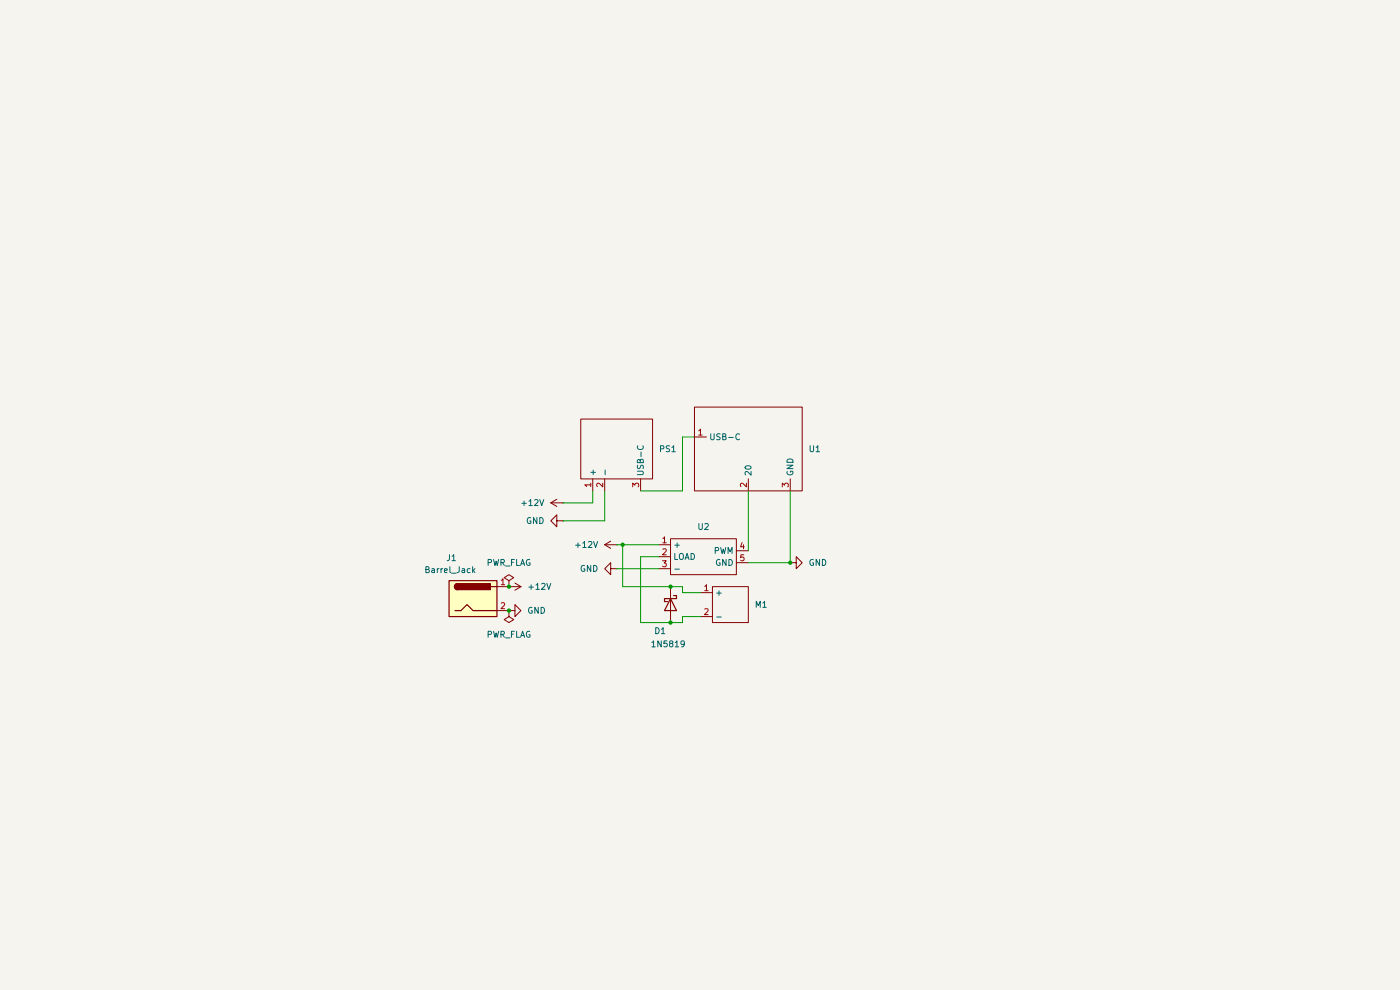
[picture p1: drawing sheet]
(kicad_sch
 (version 20260306)
 (generator "eeschema")
 (generator_version "10.0")
 (paper "A4")
 (lib_symbols
  (symbol "Connector:Barrel_Jack"
   (pin_names
    (offset 1.016)) (exclude_from_sim no) (in_bom yes) (on_board yes)
   (in_pos_files yes)
   (duplicate_pin_numbers_are_jumpers no)
   (property "Reference" "J" (at 0 5.334 0) (show_name no) (do_not_autoplace no) (effects (font (size 1.27 1.27))))
   (property "Value" "Barrel_Jack" (at 0 -5.08 0) (show_name no) (do_not_autoplace no) (effects (font (size 1.27 1.27))))
   (property "Footprint" "" (at 1.27 -1.016 0) (show_name no) (do_not_autoplace no) (hide yes) (effects (font (size 1.27 1.27))))
   (property "Datasheet" "" (at 1.27 -1.016 0) (show_name no) (do_not_autoplace no) (hide yes) (effects (font (size 1.27 1.27))))
   (property "Description" "DC Barrel Jack" (at 0 0 0) (show_name no) (do_not_autoplace no) (hide yes) (effects (font (size 1.27 1.27))))
   (symbol "Barrel_Jack_0_1"
    (rectangle (start -5.08 3.81) (end 5.08 -3.81) (stroke (width 0.254) (type default)) (fill (type background)))
    (polyline (pts (xy -3.81 -2.54) (xy -2.54 -2.54) (xy -1.27 -1.27) (xy 0 -2.54) (xy 2.54 -2.54) (xy 5.08 -2.54)) (stroke (width 0.254) (type default)) (fill (type none)))
    (arc (start -3.302 1.905) (mid -3.9343 2.54) (end -3.302 3.175) (stroke (width 0.254) (type default)) (fill (type none)))
    (arc (start -3.302 1.905) (mid -3.9343 2.54) (end -3.302 3.175) (stroke (width 0.254) (type default)) (fill (type outline)))
    (rectangle (start 3.683 3.175) (end -3.302 1.905) (stroke (width 0.254) (type default)) (fill (type outline)))
    (polyline (pts (xy 5.08 2.54) (xy 3.81 2.54)) (stroke (width 0.254) (type default)) (fill (type none))))
   (symbol "Barrel_Jack_1_1"
    (pin passive line (at 7.62 2.54 180) (length 2.54) (name "" (effects (font (size 1.27 1.27)))) (number "1" (effects (font (size 1.27 1.27)))))
    (pin passive line (at 7.62 -2.54 180) (length 2.54) (name "" (effects (font (size 1.27 1.27)))) (number "2" (effects (font (size 1.27 1.27))))))
   (embedded_fonts no))
  (symbol "Diode:1N5819"
   (pin_numbers (hide yes))
   (pin_names
    (offset 1.016) (hide yes)) (exclude_from_sim no) (in_bom yes) (on_board yes)
   (in_pos_files yes)
   (duplicate_pin_numbers_are_jumpers no)
   (property "Reference" "D" (at 0 2.54 0) (show_name no) (do_not_autoplace no) (effects (font (size 1.27 1.27))))
   (property "Value" "1N5819" (at 0 -2.54 0) (show_name no) (do_not_autoplace no) (effects (font (size 1.27 1.27))))
   (property "Footprint" "Diode_THT:D_DO-41_SOD81_P10.16mm_Horizontal" (at 0 -4.445 0) (show_name no) (do_not_autoplace no) (hide yes) (effects (font (size 1.27 1.27))))
   (property "Datasheet" "http://www.vishay.com/docs/88525/1n5817.pdf" (at 0 0 0) (show_name no) (do_not_autoplace no) (hide yes) (effects (font (size 1.27 1.27))))
   (property "Description" "40V 1A Schottky Barrier Rectifier Diode, DO-41" (at 0 0 0) (show_name no) (do_not_autoplace no) (hide yes) (effects (font (size 1.27 1.27))))
   (symbol "1N5819_0_1"
    (polyline (pts (xy -1.905 0.635) (xy -1.905 1.27) (xy -1.27 1.27) (xy -1.27 -1.27) (xy -0.635 -1.27) (xy -0.635 -0.635)) (stroke (width 0.254) (type default)) (fill (type none)))
    (polyline (pts (xy 1.27 1.27) (xy 1.27 -1.27) (xy -1.27 0) (xy 1.27 1.27)) (stroke (width 0.254) (type default)) (fill (type none)))
    (polyline (pts (xy 1.27 0) (xy -1.27 0)) (stroke (width 0) (type default)) (fill (type none))))
   (symbol "1N5819_1_1"
    (pin passive line (at -3.81 0 0) (length 2.54) (name "K" (effects (font (size 1.27 1.27)))) (number "1" (effects (font (size 1.27 1.27)))))
    (pin passive line (at 3.81 0 180) (length 2.54) (name "A" (effects (font (size 1.27 1.27)))) (number "2" (effects (font (size 1.27 1.27))))))
   (embedded_fonts no))
  (symbol "power:+12V"
   (power global)
   (pin_numbers (hide yes))
   (pin_names
    (offset 0) (hide yes)) (exclude_from_sim no) (in_bom yes) (on_board yes)
   (in_pos_files yes)
   (duplicate_pin_numbers_are_jumpers no)
   (property "Reference" "#PWR" (at 0 -3.81 0) (show_name no) (do_not_autoplace no) (hide yes) (effects (font (size 1.27 1.27))))
   (property "Value" "+12V" (at 0 3.556 0) (show_name no) (do_not_autoplace no) (effects (font (size 1.27 1.27))))
   (property "Footprint" "" (at 0 0 0) (show_name no) (do_not_autoplace no) (hide yes) (effects (font (size 1.27 1.27))))
   (property "Datasheet" "" (at 0 0 0) (show_name no) (do_not_autoplace no) (hide yes) (effects (font (size 1.27 1.27))))
   (property "Description" "Power symbol creates a global label with name \"+12V\"" (at 0 0 0) (show_name no) (do_not_autoplace no) (hide yes) (effects (font (size 1.27 1.27))))
   (symbol "+12V_0_1"
    (polyline (pts (xy -0.762 1.27) (xy 0 2.54)) (stroke (width 0) (type default)) (fill (type none)))
    (polyline (pts (xy 0 2.54) (xy 0.762 1.27)) (stroke (width 0) (type default)) (fill (type none)))
    (polyline (pts (xy 0 0) (xy 0 2.54)) (stroke (width 0) (type default)) (fill (type none))))
   (symbol "+12V_1_1"
    (pin power_in line (at 0 0 90) (length 0) (name "" (effects (font (size 1.27 1.27)))) (number "1" (effects (font (size 1.27 1.27))))))
   (embedded_fonts no))
  (symbol "power:GND"
   (power global)
   (pin_numbers (hide yes))
   (pin_names
    (offset 0) (hide yes)) (exclude_from_sim no) (in_bom yes) (on_board yes)
   (in_pos_files yes)
   (duplicate_pin_numbers_are_jumpers no)
   (property "Reference" "#PWR" (at 0 -6.35 0) (show_name no) (do_not_autoplace no) (hide yes) (effects (font (size 1.27 1.27))))
   (property "Value" "GND" (at 0 -3.81 0) (show_name no) (do_not_autoplace no) (effects (font (size 1.27 1.27))))
   (property "Footprint" "" (at 0 0 0) (show_name no) (do_not_autoplace no) (hide yes) (effects (font (size 1.27 1.27))))
   (property "Datasheet" "" (at 0 0 0) (show_name no) (do_not_autoplace no) (hide yes) (effects (font (size 1.27 1.27))))
   (property "Description" "Power symbol creates a global label with name \"GND\" , ground" (at 0 0 0) (show_name no) (do_not_autoplace no) (hide yes) (effects (font (size 1.27 1.27))))
   (symbol "GND_0_1"
    (polyline (pts (xy 0 0) (xy 0 -1.27) (xy 1.27 -1.27) (xy 0 -2.54) (xy -1.27 -1.27) (xy 0 -1.27)) (stroke (width 0) (type default)) (fill (type none))))
   (symbol "GND_1_1"
    (pin power_in line (at 0 0 270) (length 0) (name "" (effects (font (size 1.27 1.27)))) (number "1" (effects (font (size 1.27 1.27))))))
   (embedded_fonts no))
  (symbol "power:PWR_FLAG"
   (power global)
   (pin_numbers (hide yes))
   (pin_names
    (offset 0) (hide yes)) (exclude_from_sim no) (in_bom yes) (on_board yes)
   (in_pos_files yes)
   (duplicate_pin_numbers_are_jumpers no)
   (property "Reference" "#FLG" (at 0 1.905 0) (show_name no) (do_not_autoplace no) (hide yes) (effects (font (size 1.27 1.27))))
   (property "Value" "PWR_FLAG" (at 0 3.81 0) (show_name no) (do_not_autoplace no) (effects (font (size 1.27 1.27))))
   (property "Footprint" "" (at 0 0 0) (show_name no) (do_not_autoplace no) (hide yes) (effects (font (size 1.27 1.27))))
   (property "Datasheet" "" (at 0 0 0) (show_name no) (do_not_autoplace no) (hide yes) (effects (font (size 1.27 1.27))))
   (property "Description" "Special symbol for telling ERC where power comes from" (at 0 0 0) (show_name no) (do_not_autoplace no) (hide yes) (effects (font (size 1.27 1.27))))
   (symbol "PWR_FLAG_0_0"
    (pin power_out line (at 0 0 90) (length 0) (name "" (effects (font (size 1.27 1.27)))) (number "1" (effects (font (size 1.27 1.27))))))
   (symbol "PWR_FLAG_0_1"
    (polyline (pts (xy 0 0) (xy 0 1.27) (xy -1.016 1.905) (xy 0 2.54) (xy 1.016 1.905) (xy 0 1.27)) (stroke (width 0) (type default)) (fill (type none))))
   (embedded_fonts no))
  (symbol "zahradnik:ESP32-C6_16MB_Flash_WiFi_Bluetooth_IoT_modul" (exclude_from_sim no) (in_bom yes) (on_board yes)
   (in_pos_files yes)
   (duplicate_pin_numbers_are_jumpers no)
   (property "Reference" "U" (at -5.334 4.064 0) (show_name no) (do_not_autoplace no) (effects (font (size 1.27 1.27))))
   (property "Value" "" (at 0 0 0) (show_name no) (do_not_autoplace no) (effects (font (size 1.27 1.27))))
   (property "Footprint" "" (at 0 0 0) (show_name no) (do_not_autoplace no) (hide yes) (effects (font (size 1.27 1.27))))
   (property "Datasheet" "" (at 0 0 0) (show_name no) (do_not_autoplace no) (hide yes) (effects (font (size 1.27 1.27))))
   (property "Description" "" (at 0 0 0) (show_name no) (do_not_autoplace no) (hide yes) (effects (font (size 1.27 1.27))))
   (symbol "ESP32-C6_16MB_Flash_WiFi_Bluetooth_IoT_modul_0_1"
    (rectangle (start -8.89 11.43) (end 8.89 -11.43) (stroke (width 0) (type default)) (fill (type none))))
   (symbol "ESP32-C6_16MB_Flash_WiFi_Bluetooth_IoT_modul_1_1"
    (pin power_in line (at -2.54 -11.43 90) (length 2.54) (name "USB-C" (effects (font (size 1.27 1.27)))) (number "1" (effects (font (size 1.27 1.27)))))
    (pin bidirectional line (at 8.89 0 180) (length 2.54) (name "20" (effects (font (size 1.27 1.27)))) (number "2" (effects (font (size 1.27 1.27)))))
    (pin power_in line (at 8.89 8.89 180) (length 2.54) (name "GND" (effects (font (size 1.27 1.27)))) (number "3" (effects (font (size 1.27 1.27))))))
   (embedded_fonts no))
  (symbol "zahradnik:PWM_MOSFET_modul_LR7843,_30VDC_161A" (exclude_from_sim no) (in_bom yes) (on_board yes)
   (in_pos_files yes)
   (duplicate_pin_numbers_are_jumpers no)
   (property "Reference" "U" (at 0 0 0) (show_name no) (do_not_autoplace no) (effects (font (size 1.27 1.27))))
   (property "Value" "" (at 0 0 0) (show_name no) (do_not_autoplace no) (effects (font (size 1.27 1.27))))
   (property "Footprint" "" (at 0 0 0) (show_name no) (do_not_autoplace no) (hide yes) (effects (font (size 1.27 1.27))))
   (property "Datasheet" "" (at 0 0 0) (show_name no) (do_not_autoplace no) (hide yes) (effects (font (size 1.27 1.27))))
   (property "Description" "" (at 0 0 0) (show_name no) (do_not_autoplace no) (hide yes) (effects (font (size 1.27 1.27))))
   (symbol "PWM_MOSFET_modul_LR7843,_30VDC_161A_0_1"
    (rectangle (start -6.35 3.81) (end 7.62 -3.81) (stroke (width 0) (type default)) (fill (type none))))
   (symbol "PWM_MOSFET_modul_LR7843,_30VDC_161A_1_1"
    (pin passive line (at -8.89 2.54 0) (length 2.54) (name "+" (effects (font (size 1.27 1.27)))) (number "1" (effects (font (size 1.27 1.27)))))
    (pin passive line (at -8.89 0 0) (length 2.54) (name "LOAD" (effects (font (size 1.27 1.27)))) (number "2" (effects (font (size 1.27 1.27)))))
    (pin passive line (at -8.89 -2.54 0) (length 2.54) (name "-" (effects (font (size 1.27 1.27)))) (number "3" (effects (font (size 1.27 1.27)))))
    (pin input line (at 10.16 1.27 180) (length 2.54) (name "PWM" (effects (font (size 1.27 1.27)))) (number "4" (effects (font (size 1.27 1.27)))))
    (pin passive line (at 10.16 -1.27 180) (length 2.54) (name "GND" (effects (font (size 1.27 1.27)))) (number "5" (effects (font (size 1.27 1.27))))))
   (embedded_fonts no))
  (symbol "zahradnik:Step-down_converter_12V-5V/3A,_USB-C" (exclude_from_sim no) (in_bom yes) (on_board yes)
   (in_pos_files yes)
   (duplicate_pin_numbers_are_jumpers no)
   (property "Reference" "PS" (at 0 0 0) (show_name no) (do_not_autoplace no) (effects (font (size 1.27 1.27))))
   (property "Value" "" (at 0 0 0) (show_name no) (do_not_autoplace no) (effects (font (size 1.27 1.27))))
   (property "Footprint" "" (at 0 0 0) (show_name no) (do_not_autoplace no) (hide yes) (effects (font (size 1.27 1.27))))
   (property "Datasheet" "" (at 0 0 0) (show_name no) (do_not_autoplace no) (hide yes) (effects (font (size 1.27 1.27))))
   (property "Description" "" (at 0 0 0) (show_name no) (do_not_autoplace no) (hide yes) (effects (font (size 1.27 1.27))))
   (symbol "Step-down_converter_12V-5V/3A,_USB-C_0_1"
    (rectangle (start -7.62 6.35) (end 7.62 -6.35) (stroke (width 0) (type default)) (fill (type none))))
   (symbol "Step-down_converter_12V-5V/3A,_USB-C_1_1"
    (pin power_in line (at -5.08 -8.89 90) (length 2.54) (name "+" (effects (font (size 1.27 1.27)))) (number "1" (effects (font (size 1.27 1.27)))))
    (pin power_in line (at -2.54 -8.89 90) (length 2.54) (name "-" (effects (font (size 1.27 1.27)))) (number "2" (effects (font (size 1.27 1.27)))))
    (pin power_out line (at 5.08 -8.89 90) (length 2.54) (name "USB-C" (effects (font (size 1.27 1.27)))) (number "3" (effects (font (size 1.27 1.27))))))
   (embedded_fonts no))
  (symbol "zahradnik:pump_AD20P-1230E,_240l/h,_12V" (exclude_from_sim no) (in_bom yes) (on_board yes)
   (in_pos_files yes)
   (duplicate_pin_numbers_are_jumpers no)
   (property "Reference" "M" (at 0 0 0) (show_name no) (do_not_autoplace no) (effects (font (size 1.27 1.27))))
   (property "Value" "" (at 0 0 0) (show_name no) (do_not_autoplace no) (effects (font (size 1.27 1.27))))
   (property "Footprint" "" (at 0 0 0) (show_name no) (do_not_autoplace no) (hide yes) (effects (font (size 1.27 1.27))))
   (property "Datasheet" "" (at 0 0 0) (show_name no) (do_not_autoplace no) (hide yes) (effects (font (size 1.27 1.27))))
   (property "Description" "" (at 0 0 0) (show_name no) (do_not_autoplace no) (hide yes) (effects (font (size 1.27 1.27))))
   (symbol "pump_AD20P-1230E,_240l/h,_12V_0_1"
    (rectangle (start -3.81 3.81) (end 3.81 -3.81) (stroke (width 0) (type default)) (fill (type none))))
   (symbol "pump_AD20P-1230E,_240l/h,_12V_1_1"
    (pin passive line (at -6.35 2.54 0) (length 2.54) (name "+" (effects (font (size 1.27 1.27)))) (number "1" (effects (font (size 1.27 1.27)))))
    (pin passive line (at -6.35 -2.54 0) (length 2.54) (name "-" (effects (font (size 1.27 1.27)))) (number "2" (effects (font (size 1.27 1.27))))))
   (embedded_fonts no)))
 (junction
  (at 142.24 132.08)
  (diameter 0)
  (color 0 0 0 0))
 (junction
  (at 167.64 119.38)
  (diameter 0)
  (color 0 0 0 0))
 (junction
  (at 132.08 115.57)
  (diameter 0)
  (color 0 0 0 0))
 (junction
  (at 107.95 129.54)
  (diameter 0)
  (color 0 0 0 0))
 (junction
  (at 142.24 124.46)
  (diameter 0)
  (color 0 0 0 0))
 (junction
  (at 107.95 124.46)
  (diameter 0)
  (color 0 0 0 0))
 (wire
  (pts (xy 128.27 110.49) (xy 119.38 110.49))
  (stroke (width 0) (type default)))
 (wire
  (pts (xy 142.24 132.08) (xy 144.78 132.08))
  (stroke (width 0) (type default)))
 (wire
  (pts (xy 142.24 124.46) (xy 144.78 124.46))
  (stroke (width 0) (type default)))
 (wire
  (pts (xy 135.89 132.08) (xy 142.24 132.08))
  (stroke (width 0) (type default)))
 (wire
  (pts (xy 130.81 115.57) (xy 132.08 115.57))
  (stroke (width 0) (type default)))
 (wire
  (pts (xy 167.64 104.14) (xy 167.64 119.38))
  (stroke (width 0) (type default)))
 (wire
  (pts (xy 144.78 132.08) (xy 144.78 130.81))
  (stroke (width 0) (type default)))
 (wire
  (pts (xy 144.78 125.73) (xy 148.59 125.73))
  (stroke (width 0) (type default)))
 (wire
  (pts (xy 130.81 120.65) (xy 139.7 120.65))
  (stroke (width 0) (type default)))
 (wire
  (pts (xy 125.73 104.14) (xy 125.73 106.68))
  (stroke (width 0) (type default)))
 (wire
  (pts (xy 132.08 115.57) (xy 139.7 115.57))
  (stroke (width 0) (type default)))
 (wire
  (pts (xy 135.89 118.11) (xy 135.89 132.08))
  (stroke (width 0) (type default)))
 (wire
  (pts (xy 135.89 118.11) (xy 139.7 118.11))
  (stroke (width 0) (type default)))
 (wire
  (pts (xy 144.78 124.46) (xy 144.78 125.73))
  (stroke (width 0) (type default)))
 (wire
  (pts (xy 144.78 104.14) (xy 144.78 92.71))
  (stroke (width 0) (type default)))
 (wire
  (pts (xy 132.08 115.57) (xy 132.08 124.46))
  (stroke (width 0) (type default)))
 (wire
  (pts (xy 132.08 124.46) (xy 142.24 124.46))
  (stroke (width 0) (type default)))
 (wire
  (pts (xy 135.89 104.14) (xy 144.78 104.14))
  (stroke (width 0) (type default)))
 (wire
  (pts (xy 144.78 130.81) (xy 148.59 130.81))
  (stroke (width 0) (type default)))
 (wire
  (pts (xy 144.78 92.71) (xy 147.32 92.71))
  (stroke (width 0) (type default)))
 (wire
  (pts (xy 167.64 119.38) (xy 158.75 119.38))
  (stroke (width 0) (type default)))
 (wire
  (pts (xy 128.27 104.14) (xy 128.27 110.49))
  (stroke (width 0) (type default)))
 (wire
  (pts (xy 125.73 106.68) (xy 119.38 106.68))
  (stroke (width 0) (type default)))
 (wire
  (pts (xy 158.75 104.14) (xy 158.75 116.84))
  (stroke (width 0) (type default)))
 (symbol
  (lib_id "power:GND")
  (at 107.95 129.54 90)
  (unit 1)
  (body_style 1)
  (exclude_from_sim no)
  (in_bom yes)
  (on_board yes)
  (in_pos_files yes)
  (dnp no)
  (fields_autoplaced yes)
  (property "Reference" "#PWR07" (at 114.3 129.54 0) (hide yes) (show_name no) (do_not_autoplace no) (effects (font (size 1.27 1.27))))
  (property "Value" "GND" (at 111.76 129.5399 90) (show_name no) (do_not_autoplace no) (effects (font (size 1.27 1.27)) (justify right)))
  (property "Footprint" "" (at 107.95 129.54 0) (hide yes) (show_name no) (do_not_autoplace no) (effects (font (size 1.27 1.27))))
  (property "Datasheet" "" (at 107.95 129.54 0) (hide yes) (show_name no) (do_not_autoplace no) (effects (font (size 1.27 1.27))))
  (property "Description" "Power symbol creates a global label with name \"GND\" , ground" (at 107.95 129.54 0) (hide yes) (show_name no) (do_not_autoplace no) (effects (font (size 1.27 1.27))))
  (pin "1"))
 (symbol
  (lib_id "zahradnik:PWM_MOSFET_modul_LR7843,_30VDC_161A")
  (at 148.59 118.11 0)
  (unit 1)
  (body_style 1)
  (exclude_from_sim no)
  (in_bom yes)
  (on_board yes)
  (in_pos_files yes)
  (dnp no)
  (fields_autoplaced yes)
  (property "Reference" "U2" (at 149.225 111.76 0) (show_name no) (do_not_autoplace no) (effects (font (size 1.27 1.27))))
  (property "Value" "" (at 148.59 118.11 0) (show_name no) (do_not_autoplace no) (effects (font (size 1.27 1.27))))
  (property "Footprint" "" (at 148.59 118.11 0) (hide yes) (show_name no) (do_not_autoplace no) (effects (font (size 1.27 1.27))))
  (property "Datasheet" "" (at 148.59 118.11 0) (hide yes) (show_name no) (do_not_autoplace no) (effects (font (size 1.27 1.27))))
  (property "Description" "" (at 148.59 118.11 0) (hide yes) (show_name no) (do_not_autoplace no) (effects (font (size 1.27 1.27))))
  (pin "3")
  (pin "4")
  (pin "1")
  (pin "5")
  (pin "2"))
 (symbol
  (lib_id "zahradnik:Step-down_converter_12V-5V/3A,_USB-C")
  (at 130.81 95.25 0)
  (unit 1)
  (body_style 1)
  (exclude_from_sim no)
  (in_bom yes)
  (on_board yes)
  (in_pos_files yes)
  (dnp no)
  (fields_autoplaced yes)
  (property "Reference" "PS1" (at 139.7 95.2499 0) (show_name no) (do_not_autoplace no) (effects (font (size 1.27 1.27)) (justify left)))
  (property "Value" "" (at 130.81 95.25 0) (show_name no) (do_not_autoplace no) (effects (font (size 1.27 1.27))))
  (property "Footprint" "" (at 130.81 95.25 0) (hide yes) (show_name no) (do_not_autoplace no) (effects (font (size 1.27 1.27))))
  (property "Datasheet" "" (at 130.81 95.25 0) (hide yes) (show_name no) (do_not_autoplace no) (effects (font (size 1.27 1.27))))
  (property "Description" "" (at 130.81 95.25 0) (hide yes) (show_name no) (do_not_autoplace no) (effects (font (size 1.27 1.27))))
  (pin "3")
  (pin "2")
  (pin "1"))
 (symbol
  (lib_id "power:+12V")
  (at 130.81 115.57 90)
  (unit 1)
  (body_style 1)
  (exclude_from_sim no)
  (in_bom yes)
  (on_board yes)
  (in_pos_files yes)
  (dnp no)
  (fields_autoplaced yes)
  (property "Reference" "#PWR03" (at 134.62 115.57 0) (hide yes) (show_name no) (do_not_autoplace no) (effects (font (size 1.27 1.27))))
  (property "Value" "+12V" (at 127 115.5699 90) (show_name no) (do_not_autoplace no) (effects (font (size 1.27 1.27)) (justify left)))
  (property "Footprint" "" (at 130.81 115.57 0) (hide yes) (show_name no) (do_not_autoplace no) (effects (font (size 1.27 1.27))))
  (property "Datasheet" "" (at 130.81 115.57 0) (hide yes) (show_name no) (do_not_autoplace no) (effects (font (size 1.27 1.27))))
  (property "Description" "Power symbol creates a global label with name \"+12V\"" (at 130.81 115.57 0) (hide yes) (show_name no) (do_not_autoplace no) (effects (font (size 1.27 1.27))))
  (pin "1"))
 (symbol
  (lib_id "zahradnik:pump_AD20P-1230E,_240l/h,_12V")
  (at 154.94 128.27 0)
  (unit 1)
  (body_style 1)
  (exclude_from_sim no)
  (in_bom yes)
  (on_board yes)
  (in_pos_files yes)
  (dnp no)
  (fields_autoplaced yes)
  (property "Reference" "M1" (at 160.02 128.2699 0) (show_name no) (do_not_autoplace no) (effects (font (size 1.27 1.27)) (justify left)))
  (property "Value" "" (at 154.94 128.27 0) (show_name no) (do_not_autoplace no) (effects (font (size 1.27 1.27))))
  (property "Footprint" "" (at 154.94 128.27 0) (hide yes) (show_name no) (do_not_autoplace no) (effects (font (size 1.27 1.27))))
  (property "Datasheet" "" (at 154.94 128.27 0) (hide yes) (show_name no) (do_not_autoplace no) (effects (font (size 1.27 1.27))))
  (property "Description" "" (at 154.94 128.27 0) (hide yes) (show_name no) (do_not_autoplace no) (effects (font (size 1.27 1.27))))
  (pin "1")
  (pin "2"))
 (symbol
  (lib_id "power:+12V")
  (at 107.95 124.46 270)
  (unit 1)
  (body_style 1)
  (exclude_from_sim no)
  (in_bom yes)
  (on_board yes)
  (in_pos_files yes)
  (dnp no)
  (fields_autoplaced yes)
  (property "Reference" "#PWR06" (at 104.14 124.46 0) (hide yes) (show_name no) (do_not_autoplace no) (effects (font (size 1.27 1.27))))
  (property "Value" "+12V" (at 111.76 124.4599 90) (show_name no) (do_not_autoplace no) (effects (font (size 1.27 1.27)) (justify left)))
  (property "Footprint" "" (at 107.95 124.46 0) (hide yes) (show_name no) (do_not_autoplace no) (effects (font (size 1.27 1.27))))
  (property "Datasheet" "" (at 107.95 124.46 0) (hide yes) (show_name no) (do_not_autoplace no) (effects (font (size 1.27 1.27))))
  (property "Description" "Power symbol creates a global label with name \"+12V\"" (at 107.95 124.46 0) (hide yes) (show_name no) (do_not_autoplace no) (effects (font (size 1.27 1.27))))
  (pin "1"))
 (symbol
  (lib_id "power:GND")
  (at 167.64 119.38 90)
  (unit 1)
  (body_style 1)
  (exclude_from_sim no)
  (in_bom yes)
  (on_board yes)
  (in_pos_files yes)
  (dnp no)
  (fields_autoplaced yes)
  (property "Reference" "#PWR05" (at 173.99 119.38 0) (hide yes) (show_name no) (do_not_autoplace no) (effects (font (size 1.27 1.27))))
  (property "Value" "GND" (at 171.45 119.3799 90) (show_name no) (do_not_autoplace no) (effects (font (size 1.27 1.27)) (justify right)))
  (property "Footprint" "" (at 167.64 119.38 0) (hide yes) (show_name no) (do_not_autoplace no) (effects (font (size 1.27 1.27))))
  (property "Datasheet" "" (at 167.64 119.38 0) (hide yes) (show_name no) (do_not_autoplace no) (effects (font (size 1.27 1.27))))
  (property "Description" "Power symbol creates a global label with name \"GND\" , ground" (at 167.64 119.38 0) (hide yes) (show_name no) (do_not_autoplace no) (effects (font (size 1.27 1.27))))
  (pin "1"))
 (symbol
  (lib_id "power:GND")
  (at 119.38 110.49 270)
  (unit 1)
  (body_style 1)
  (exclude_from_sim no)
  (in_bom yes)
  (on_board yes)
  (in_pos_files yes)
  (dnp no)
  (fields_autoplaced yes)
  (property "Reference" "#PWR02" (at 113.03 110.49 0) (hide yes) (show_name no) (do_not_autoplace no) (effects (font (size 1.27 1.27))))
  (property "Value" "GND" (at 115.57 110.4899 90) (show_name no) (do_not_autoplace no) (effects (font (size 1.27 1.27)) (justify right)))
  (property "Footprint" "" (at 119.38 110.49 0) (hide yes) (show_name no) (do_not_autoplace no) (effects (font (size 1.27 1.27))))
  (property "Datasheet" "" (at 119.38 110.49 0) (hide yes) (show_name no) (do_not_autoplace no) (effects (font (size 1.27 1.27))))
  (property "Description" "Power symbol creates a global label with name \"GND\" , ground" (at 119.38 110.49 0) (hide yes) (show_name no) (do_not_autoplace no) (effects (font (size 1.27 1.27))))
  (pin "1"))
 (symbol
  (lib_id "power:GND")
  (at 130.81 120.65 270)
  (unit 1)
  (body_style 1)
  (exclude_from_sim no)
  (in_bom yes)
  (on_board yes)
  (in_pos_files yes)
  (dnp no)
  (fields_autoplaced yes)
  (property "Reference" "#PWR04" (at 124.46 120.65 0) (hide yes) (show_name no) (do_not_autoplace no) (effects (font (size 1.27 1.27))))
  (property "Value" "GND" (at 127 120.6499 90) (show_name no) (do_not_autoplace no) (effects (font (size 1.27 1.27)) (justify right)))
  (property "Footprint" "" (at 130.81 120.65 0) (hide yes) (show_name no) (do_not_autoplace no) (effects (font (size 1.27 1.27))))
  (property "Datasheet" "" (at 130.81 120.65 0) (hide yes) (show_name no) (do_not_autoplace no) (effects (font (size 1.27 1.27))))
  (property "Description" "Power symbol creates a global label with name \"GND\" , ground" (at 130.81 120.65 0) (hide yes) (show_name no) (do_not_autoplace no) (effects (font (size 1.27 1.27))))
  (pin "1"))
 (symbol
  (lib_id "power:+12V")
  (at 119.38 106.68 90)
  (unit 1)
  (body_style 1)
  (exclude_from_sim no)
  (in_bom yes)
  (on_board yes)
  (in_pos_files yes)
  (dnp no)
  (fields_autoplaced yes)
  (property "Reference" "#PWR01" (at 123.19 106.68 0) (hide yes) (show_name no) (do_not_autoplace no) (effects (font (size 1.27 1.27))))
  (property "Value" "+12V" (at 115.57 106.6799 90) (show_name no) (do_not_autoplace no) (effects (font (size 1.27 1.27)) (justify left)))
  (property "Footprint" "" (at 119.38 106.68 0) (hide yes) (show_name no) (do_not_autoplace no) (effects (font (size 1.27 1.27))))
  (property "Datasheet" "" (at 119.38 106.68 0) (hide yes) (show_name no) (do_not_autoplace no) (effects (font (size 1.27 1.27))))
  (property "Description" "Power symbol creates a global label with name \"+12V\"" (at 119.38 106.68 0) (hide yes) (show_name no) (do_not_autoplace no) (effects (font (size 1.27 1.27))))
  (pin "1"))
 (symbol
  (lib_id "power:PWR_FLAG")
  (at 107.95 129.54 180)
  (unit 1)
  (body_style 1)
  (exclude_from_sim no)
  (in_bom yes)
  (on_board yes)
  (in_pos_files yes)
  (dnp no)
  (fields_autoplaced yes)
  (property "Reference" "#FLG02" (at 107.95 131.445 0) (hide yes) (show_name no) (do_not_autoplace no) (effects (font (size 1.27 1.27))))
  (property "Value" "PWR_FLAG" (at 107.95 134.62 0) (show_name no) (do_not_autoplace no) (effects (font (size 1.27 1.27))))
  (property "Footprint" "" (at 107.95 129.54 0) (hide yes) (show_name no) (do_not_autoplace no) (effects (font (size 1.27 1.27))))
  (property "Datasheet" "" (at 107.95 129.54 0) (hide yes) (show_name no) (do_not_autoplace no) (effects (font (size 1.27 1.27))))
  (property "Description" "Special symbol for telling ERC where power comes from" (at 107.95 129.54 0) (hide yes) (show_name no) (do_not_autoplace no) (effects (font (size 1.27 1.27))))
  (pin "1"))
 (symbol
  (lib_id "Diode:1N5819")
  (at 142.24 128.27 270)
  (unit 1)
  (body_style 1)
  (exclude_from_sim no)
  (in_bom yes)
  (on_board yes)
  (in_pos_files yes)
  (dnp no)
  (property "Reference" "D1" (at 138.684 133.858 90) (show_name no) (do_not_autoplace no) (effects (font (size 1.27 1.27)) (justify left)))
  (property "Value" "1N5819" (at 137.922 136.652 90) (show_name no) (do_not_autoplace no) (effects (font (size 1.27 1.27)) (justify left)))
  (property "Footprint" "Diode_THT:D_DO-41_SOD81_P10.16mm_Horizontal" (at 137.795 128.27 0) (hide yes) (show_name no) (do_not_autoplace no) (effects (font (size 1.27 1.27))))
  (property "Datasheet" "http://www.vishay.com/docs/88525/1n5817.pdf" (at 142.24 128.27 0) (hide yes) (show_name no) (do_not_autoplace no) (effects (font (size 1.27 1.27))))
  (property "Description" "40V 1A Schottky Barrier Rectifier Diode, DO-41" (at 142.24 128.27 0) (hide yes) (show_name no) (do_not_autoplace no) (effects (font (size 1.27 1.27))))
  (pin "2")
  (pin "1"))
 (symbol
  (lib_id "zahradnik:ESP32-C6_16MB_Flash_WiFi_Bluetooth_IoT_modul")
  (at 158.75 95.25 270)
  (unit 1)
  (body_style 1)
  (exclude_from_sim no)
  (in_bom yes)
  (on_board yes)
  (in_pos_files yes)
  (dnp no)
  (fields_autoplaced yes)
  (property "Reference" "U1" (at 171.45 95.2499 90) (show_name no) (do_not_autoplace no) (effects (font (size 1.27 1.27)) (justify left)))
  (property "Value" "" (at 158.75 95.25 0) (show_name no) (do_not_autoplace no) (effects (font (size 1.27 1.27))))
  (property "Footprint" "" (at 158.75 95.25 0) (hide yes) (show_name no) (do_not_autoplace no) (effects (font (size 1.27 1.27))))
  (property "Datasheet" "" (at 158.75 95.25 0) (hide yes) (show_name no) (do_not_autoplace no) (effects (font (size 1.27 1.27))))
  (property "Description" "" (at 158.75 95.25 0) (hide yes) (show_name no) (do_not_autoplace no) (effects (font (size 1.27 1.27))))
  (pin "1")
  (pin "3")
  (pin "2"))
 (symbol
  (lib_id "power:PWR_FLAG")
  (at 107.95 124.46 0)
  (unit 1)
  (body_style 1)
  (exclude_from_sim no)
  (in_bom yes)
  (on_board yes)
  (in_pos_files yes)
  (dnp no)
  (fields_autoplaced yes)
  (property "Reference" "#FLG01" (at 107.95 122.555 0) (hide yes) (show_name no) (do_not_autoplace no) (effects (font (size 1.27 1.27))))
  (property "Value" "PWR_FLAG" (at 107.95 119.38 0) (show_name no) (do_not_autoplace no) (effects (font (size 1.27 1.27))))
  (property "Footprint" "" (at 107.95 124.46 0) (hide yes) (show_name no) (do_not_autoplace no) (effects (font (size 1.27 1.27))))
  (property "Datasheet" "" (at 107.95 124.46 0) (hide yes) (show_name no) (do_not_autoplace no) (effects (font (size 1.27 1.27))))
  (property "Description" "Special symbol for telling ERC where power comes from" (at 107.95 124.46 0) (hide yes) (show_name no) (do_not_autoplace no) (effects (font (size 1.27 1.27))))
  (pin "1"))
 (symbol
  (lib_id "Connector:Barrel_Jack")
  (at 100.33 127 0)
  (unit 1)
  (body_style 1)
  (exclude_from_sim no)
  (in_bom yes)
  (on_board yes)
  (in_pos_files yes)
  (dnp no)
  (property "Reference" "J1" (at 95.758 118.364 0) (show_name no) (do_not_autoplace no) (effects (font (size 1.27 1.27))))
  (property "Value" "Barrel_Jack" (at 95.504 120.904 0) (show_name no) (do_not_autoplace no) (effects (font (size 1.27 1.27))))
  (property "Footprint" "" (at 101.6 128.016 0) (hide yes) (show_name no) (do_not_autoplace no) (effects (font (size 1.27 1.27))))
  (property "Datasheet" "" (at 101.6 128.016 0) (hide yes) (show_name no) (do_not_autoplace no) (effects (font (size 1.27 1.27))))
  (property "Description" "DC Barrel Jack" (at 100.33 127 0) (hide yes) (show_name no) (do_not_autoplace no) (effects (font (size 1.27 1.27))))
  (pin "2")
  (pin "1"))
 (sheet_instances
  (path ""
   (page "1")))
 (embedded_fonts no))
